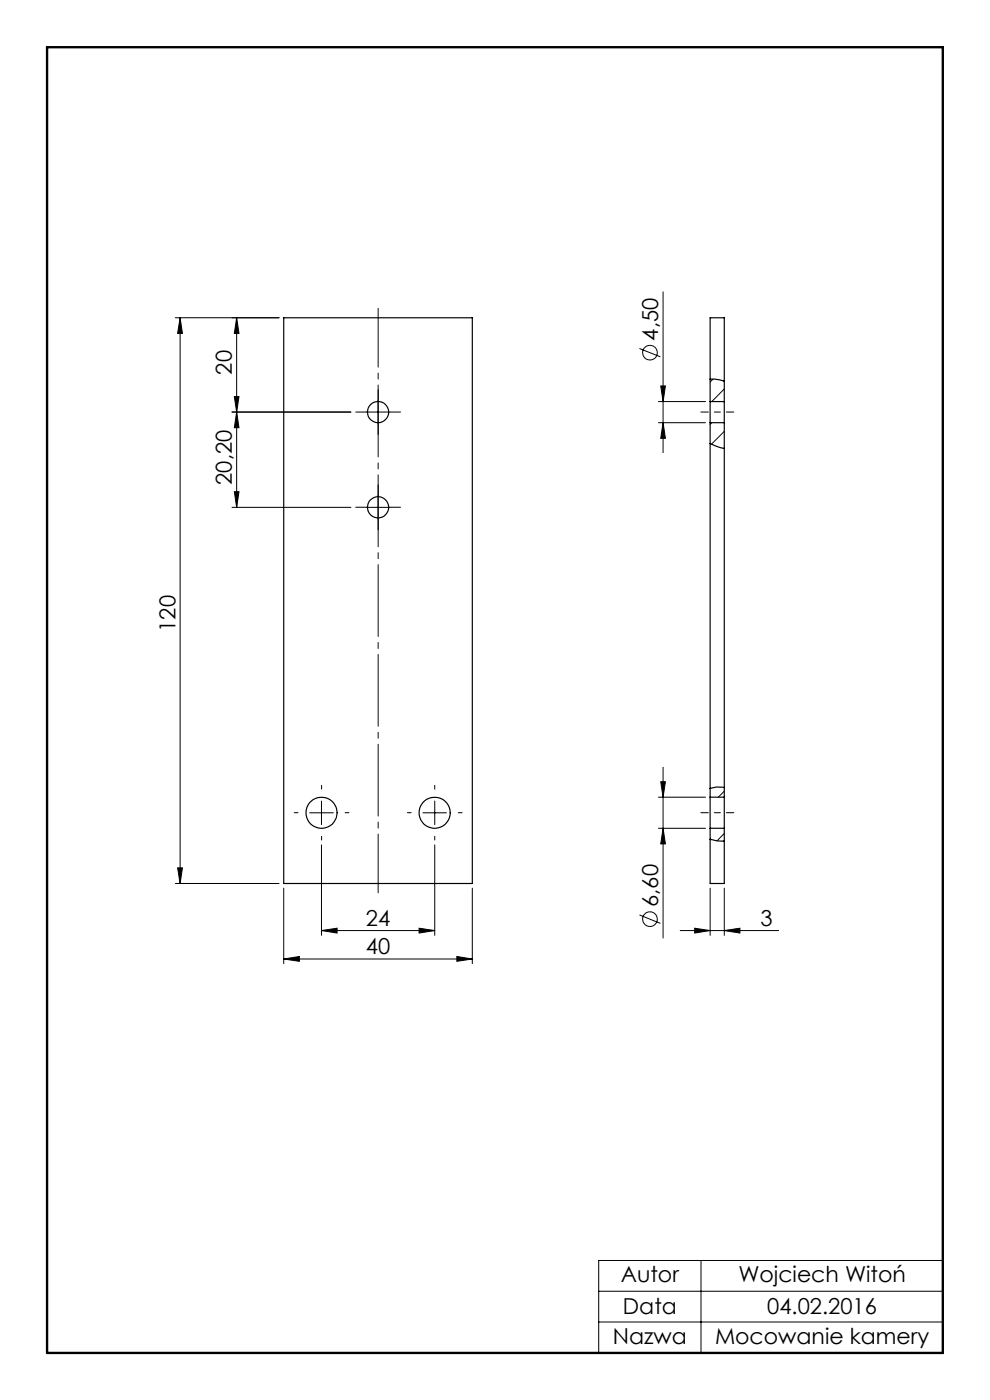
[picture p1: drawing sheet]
<svg xmlns="http://www.w3.org/2000/svg" width="210mm" height="297mm" viewBox="0 0 210 297" stroke-linecap="round" stroke-linejoin="round" font-family="sans-serif">
<g fill="none" stroke="#000" stroke-width=".21">
<path d="M37.2 67.4h22M38.2 67.4l.5 3.3h-1zM38.2 67.4v120M50.2 67.4l.5 3.3h-1zM50.2 67.4v40.2M135.6 73.9l4.5 1.8M140.7 61.9v34.1M49.7 84.1h1l-.5 3.3zM50.2 87.4l.5 3.3h-1zM74.4 87.4h-25.2M77.7 87.4h5M80.2 84.9v5"/>
<path d="M139.7 89.7h9.9M139.7 85.2h9.9M140.2 81.9h.9l-.4 3.3zM140.7 89.7l.4 3.3h-.9zM151 89.7l-.4 .3M151.3 80.4l-.7 .6M153.6 91.5l-2.7 2.7M153.6 82.5l-2.6 2.7M49.2 107.6h25.2M49.7 104.3h1l-.5 3.3zM77.7 107.6h5M80.2 105.1v5"/>
<path d="M65.7 172.4h5M68.2 169.9v5M68.2 179.2v19.2M89.7 172.4h5M92.2 169.9v5M92.2 179.2v19.2M139.7 175.7h9.9M139.7 169.1h9.9M140.2 165.8h.9l-.4 3.3zM140.7 175.7l.4 3.3h-.9zM140.7 162.8v36.2M153.6 176.8l-1.5 1.6"/>
<path d="M153.6 167.8l-1.2 1.3M37.2 187.4h22M37.7 184.1h1l-.5 3.3zM60.2 188.4v16M68.2 197.4l3.3-.5v1zM68.2 197.4h24M88.9 196.9l3.3 .5-3.3 .5zM100.2 188.4v16M135.6 194.1l4.5 1.8M144.3 197.4h20.9M147.4 196.9l3.2 .5-3.2 .5zM150.6 188.4v10"/>
<path d="M153.6 197.4l3.4-.5v1zM153.6 188.4v10M60.2 203.4l3.3-.5v1zM60.2 203.4h40M96.9 202.9l3.3 .5-3.3 .5zM127 267.4h73.1v19.7h-73.1zM127 273.9h73.1M148.7 267.4v19.7M127 280.5h73.1"/>
<circle cx="137.9" cy="74.8" r="1.56"/>
<circle cx="137.9" cy="195" r="1.56"/>
</g>
<path d="M80.2 189.4v-124" fill="none" stroke="#000" stroke-width=".21" stroke-dasharray="15.2 1.3 1.3 1.3" stroke-dashoffset="2.8"/>
<g fill="none" stroke="#000" stroke-width=".21" stroke-dasharray="15.2 1.3 1.3 1.3">
<path d="M77.7 87.4h-2.2M80.2 84.9v-2.2M80.2 89.9v2.3M82.7 87.4h2.3M77.7 107.6h-2.2M80.2 105.1v-2.2M80.2 110.1v2.3M82.7 107.6h2.3M63.2 172.4h-.8M68.2 167.4v-.8M68.2 177.4v.8M73.2 172.4h.8"/>
<path d="M87.2 172.4h-.8M92.2 167.4v-.8M92.2 177.4v.8M97.2 172.4h.8"/>
</g>
<path d="M155.7 87.4h-7M155.7 172.4h-7" fill="none" stroke="#000" stroke-width=".21" stroke-dasharray="15.2 1.3 1.3 1.3" stroke-dashoffset="13.6"/>
<path d="M10 10h190v277h-190z" fill="none" stroke="#000" stroke-width=".5"/>
<g fill="#000">
<path d="M38.2 67.4l.5 3.3h-1zM37.7 184.1h1l-.5 3.3zM50.2 87.4l.5 3.3h-1zM49.7 104.3h1l-.5 3.3z"/>
<path d="M49.7 84.1h1l-.5 3.3zM50.2 67.4l.5 3.3h-1zM140.7 89.7l.4 3.3h-.9zM140.2 81.9h.9l-.4 3.3zM140.7 175.7l.4 3.3h-.9zM140.2 165.8h.9l-.4 3.3z"/>
<path d="M60.2 203.4l3.3-.5v1zM96.9 202.9l3.3 .5-3.3 .5zM68.2 197.4l3.3-.5v1zM88.9 196.9l3.3 .5-3.3 .5zM147.4 196.9l3.2 .5-3.2 .5zM153.6 197.4l3.4-.5v1z"/>
</g>
<g fill="none" stroke="#000" stroke-width=".25">
<path d="M60.2 67.4h40v120h-40zM150.6 94.1l2.2 .9 .8 .1M150.6 80.4h1l2 .5M150.6 85.2v4.5M150.6 85.2v-17.8h3v17.8M150.6 89.7v79.4M150.6 89.7h3M150.6 85.2h3M153.6 85.2v4.5M153.6 89.7v79.4M150.6 178l1.4 .4h1.6M150.6 169.1v6.6"/>
<path d="M150.6 175.7v11.7h3v-11.7M150.6 175.7h3M150.6 169.1h3M153.6 167.1l-1.7-.1-1.3 .2M153.6 169.1v6.6"/>
<circle cx="80.2" cy="87.4" r="2.25"/>
<circle cx="80.2" cy="107.6" r="2.25"/>
<circle cx="68.2" cy="172.4" r="3.3"/>
<circle cx="92.2" cy="172.4" r="3.3"/>
</g>
<g font-size="4.7">
<text x="139.6" y="72.2" transform="rotate(-90 139.6 72.2)">4,50</text>
<text x="49.2" y="79.5" transform="rotate(-90 49.2 79.5)">20</text>
<text x="49.2" y="102.8" transform="rotate(-90 49.2 102.8)">20,20</text>
<text x="37.2" y="134" transform="rotate(-90 37.2 134)">120</text>
<text x="77.6" y="196.4">24</text>
<text x="139.6" y="192.4" transform="rotate(-90 139.6 192.4)">6,60</text>
<text x="161.3" y="196.4">3</text>
<text x="77.6" y="202.4">40</text>
<text x="131.7" y="271.9">Autor</text>
<text x="156.6" y="271.9">Wojciech Witoń</text>
<text x="132.1" y="278.9">Data</text>
<text x="162.8" y="278.9">04.02.2016</text>
<text x="130" y="285">Nazwa</text>
<text x="151.7" y="285">Mocowanie kamery</text>
</g>
</svg>
